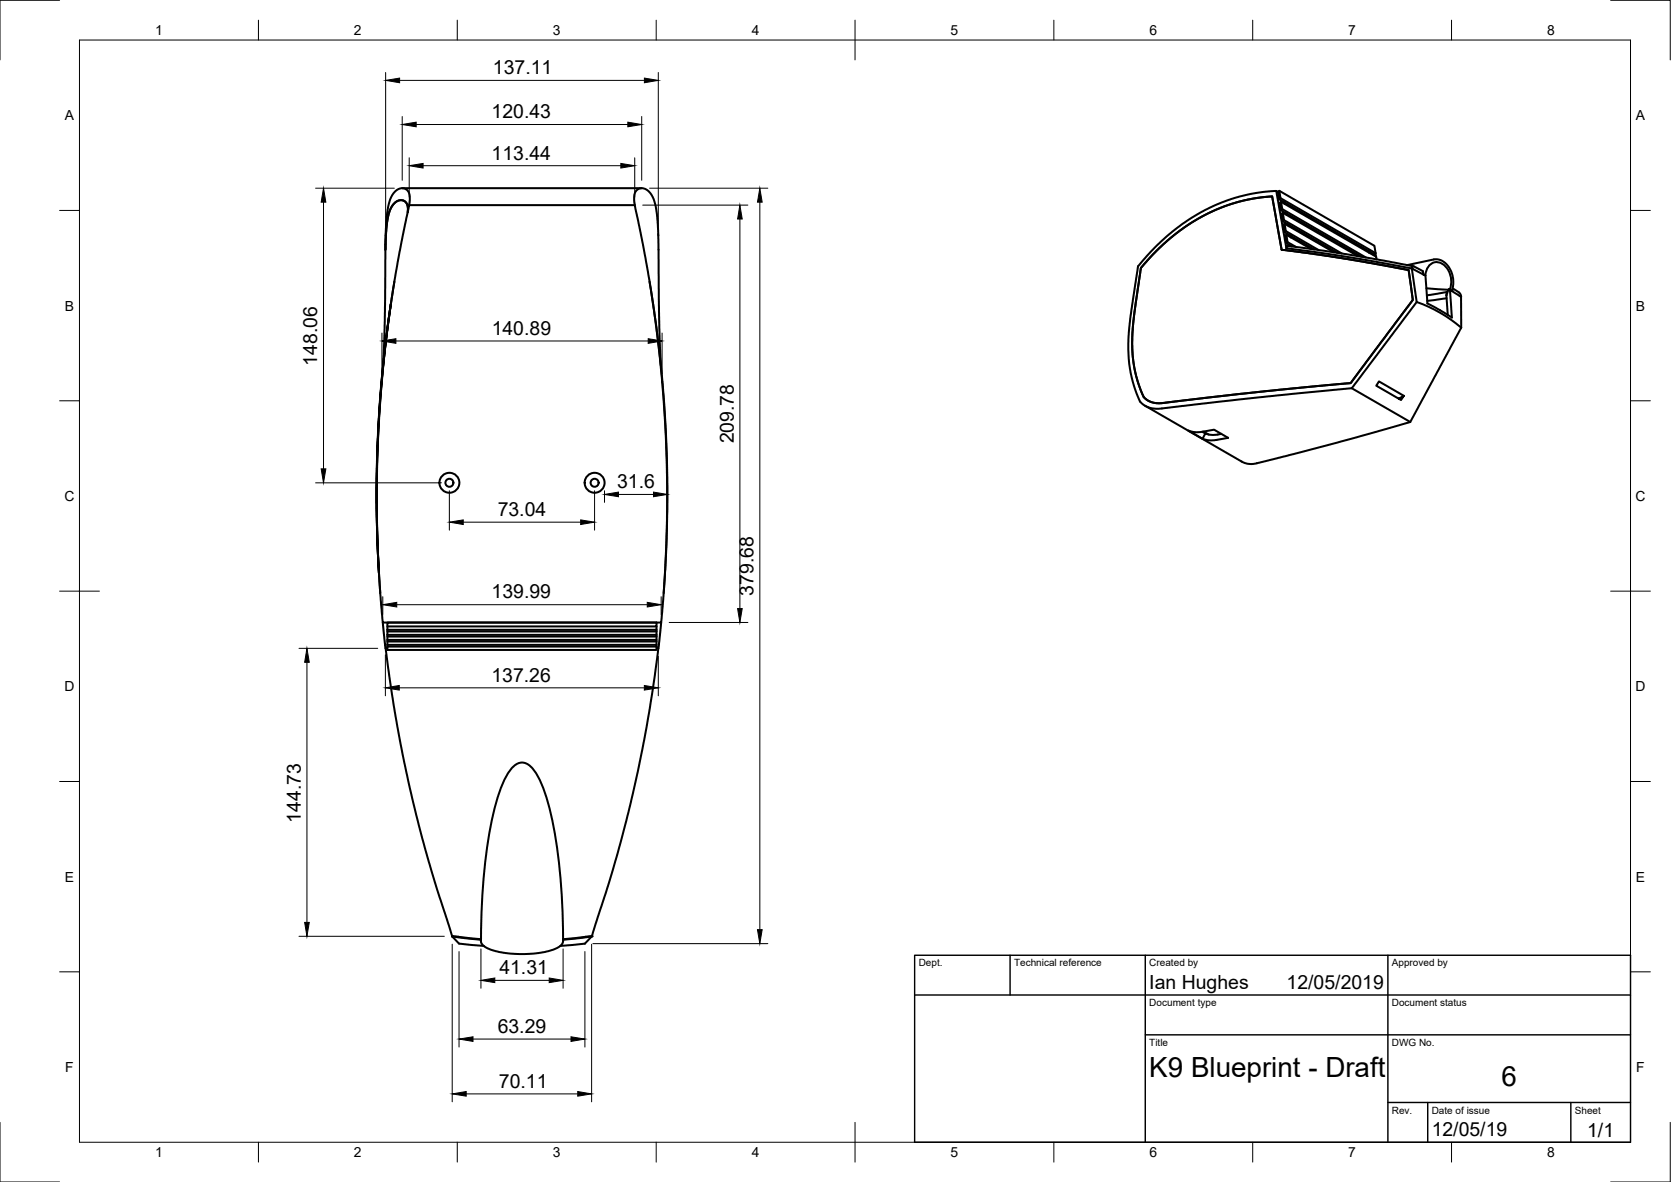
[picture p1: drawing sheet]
<svg xmlns="http://www.w3.org/2000/svg" width="420mm" height="297mm" viewBox="0 0 420 297" stroke-linecap="round" stroke-linejoin="round" font-family="sans-serif">
<!-- layer: Visible -->
<g fill="none" stroke="#000" stroke-width=".51">
<path d="M99.1 51.1l1.3-.8h.8l.5 .2 .7 1.1 .1 1.7-.1-1.9-.5-.7-.6-.3-.7-.1-.7 .2-1 .9-.5 .7-.7 1.9-.4 1.9-.4 6.8 .2-4.3 .5-3.9 .6-2zM101.1 47.3h60.3M102.9 51.5h56.7l2.7 13.3 2.5 15.5 1.6 14.2 .9 12.1 .4 13.6v10.6l-.5 14.2-1 11.4h-70l-1-13.4-.4-13.3 .1-14.5 .5-10.8 1.2-14.5 1.4-11.9 2.1-12.6zM102.9 51.5l.1-2.6-.4-.9-.6-.5-1-.2-.9 .2-.8 .6-.8 1.1-.8 2.2-.4 2.2-.3 4.2-.1 4.9M159.6 51.5l-.2-2.1 .3-1.1 .8-.8 1.2-.2 1.1 .5 1 1.1 .6 1.3 .6 2.5 .5 6.3 .2 19.2 .5 13.6M320.9 48l-2.6 .2-3.9 .6-3.8 .9-3.4 1.2-3 1.3-3 1.6-3.7 2.3-2.2 1.7a41 41 0 0 0-9.2 9.3l-1.9 13.1-.5 7.2a29.6 29.6 0 0 0 3.2 13.8 7.4 7.4 0 0 0 6.7 1.3l24.8-2.8 21.5-2.1 16.3-21.7M320.9 48l2.6 14.3M320.9 48l.4 .2M321.3 48.2l.4-.3 23.9 13.9 .3 1.8-.4 .3-23.9-13.8M321.7 47.9l.3 1.9-.4 .3-.3-1.9M322 49.8l23.9 13.8 .1 .9M322.1 52.8l20.2 11.7"/>
<path d="M322.1 50.7l.3 1.8-.3 .3-.3-1.8 .3-.3 23.9 13.8 .1 .7M322.4 52.5l21.1 12.2M322.5 55.6l13.8 7.9M322.6 53.5l.3 1.8-.4 .3-.3-1.9 .4-.2 18.8 10.9M322.9 55.3l14.5 8.4M323 58.3l7.5 4.4M323 50.9l.1 .4zM323 56.2l.3 1.9-.3 .2-.4-1.8 .4-.3 12.4 7.2M323.3 58.1l8.2 4.7M323.4 59l.3 1.8-.3 .3-.3-1.8 .3-.3 6.2 3.6M323.5 53.6l.1 .4zM324 56.4l.1 .4z"/>
<path d="M324.5 59.2v.4zM96.9 62.7l-.1 18-.5 11.1M98.3 76.5l-2.1 17-1.2 17-.3 15.9 .6 17.5-.5-9.7-.1-8.6 .4-17.2 1.3-17zM98.3 76.5l-1.1 7.9-1.1 10.1-.7 8.6-.5 10.2-.1 17.8 .8 18M99.2 70.7l-.9 5.8M163.3 70.7l2.5 17.6 .8 8.3 .8 11.8 .4 11.9v7.5l-.4 11.9-.5 9.4M322.3 62.8l14.4 2 17.5 3.1 1 7.5-14.6 19.6a1.93 1.93 0 0 1-1.4 1.3l-24.4 2.4-22.9 2.6-2.4-.3a3.9 3.9 0 0 1-2.8-3.2l-1-3.3-.6-2.7-.3-3-.1-3 .5-7 1.7-11.4M322.3 62.8l-2.4-13.4-3.7 .3-4.7 1-3.7 1.2-4.2 1.8-3.7 2.1-4.1 2.8-3.3 2.8-2.5 2.5-3.1 3.5M322.3 62.8l14.4 2 17.5 3.1 1 7.5-14.6 19.6a1.83 1.83 0 0 1-1.9 1.3l-19.9 1.9-26.9 3.1h-1.5l-1.7-.6a4 4 0 0 1-2-2.9l-1.1-3.4-.4-2.3-.4-2.8-.1-3.3 .4-6.3 1.8-12.3M322.3 62.8l-2.4-13.4-2.4 .2-3.7 .6-4.6 1.2-4.4 1.7-3.5 1.8-4.7 3.1-3.1 2.5-3.5 3.3-3.1 3.6M323.4 61.1l1.4 .8M323.7 60.8l2.2 1.3"/>
<path d="M344.1 63.1l.1 .4zM344.1 63.1h.1M353.8 66.6l6.7-1.4a4.7 4.7 0 0 1 4.8 4.3l.1 1.8-.3 1.8M355.3 66.9l-16.8-3-14.9-2.1a.42 .42 0 0 0-.1 .6 .42 .42 0 0 0 .6 .1l12.9 1.8 16.5 2.9a8.2 8.2 0 0 1 4 1.6l.4 .2M355.6 67l-.5-.1-.1 .5 1.2 8.5M355.6 67l2.2 1.1M356.2 75.9a35.4 35.4 0 0 1 11.2 6.4M357.8 68.1l.1 .9M358 69l.4 .2 .5 7 6.2 3.6-.5-7M358.4 69.2a3.1 3.1 0 0 1 3.4-3.3 5.2 5.2 0 0 1 2.7 6.8M358.7 72.4l5.5 .4-.5 1.4M358.8 74.2l4.9-.8v.8"/>
<path d="M363.7 74.2l.3 4.9M363.7 74.9l-4.8 .7M364.2 72.8h.2M364.4 72.8h-.2M364.4 72.8l-.2 .1M364.5 72.8h.1M364.5 72.8h-.1M364.6 72.8l.3 .2M365 73.1h.1M365.1 73.1l2.3 1.5v7.7M365.3 72.5l1.7 1.1 .4 1M339.9 97.6l14.7 8.5"/>
<path d="M353 99.5l-.7 1-6.2-3.6 .6-1.1 6.3 3.7-1.3 .7M367.4 82.3l-12.8 23.8-18.3 5.1-18.1 4.7-3.3 .7-2.2-.3-24.8-14.3M298.8 108.2l3.6 2.1M298.8 108.2l1.7 .4 1.8-.1M302.6 108.5l1.3 .7M303.1 109l-.8-.5 3-.5 3.5 2a15.5 15.5 0 0 1-4.8 .7l-1.6-.4M303.1 109l-.7 1.3M303.1 108.9l2 .4 2-.3M96.2 156.4l.8 6.5M97.4 157.4h67.7v-1h-67.7v1.9M97.4 158.3v1.2M97.4 159.5v1.3"/>
<path d="M165.1 157.4v.9h-67.7M165.1 158.3v.4h-67.7M165.1 158.7v.8h-67.7M165.1 159.5v.5h-67.7M165.1 160v.8h-67.7M166.2 156.4l-.7 6.5M97 162.9l2.5 17.3 1.7 9.1 1.9 9.1 2.2 9 2.5 9 5.9 18.9M97.4 162.7l-.4 .2M97.4 160.8v1.3M97.4 162.1v1.2h67.7v-.8M165.1 162.7l.4 .2M165.1 160.8v.4h-67.7"/>
<path d="M165.1 161.2v.9h-67.7M165.1 162.1v.4h-67.7M165.5 162.9l-1.5 11.5-1.4 8-3.5 17.1-4.1 15.8-6.2 20M129 192.7a2.9 2.9 0 0 1 4.5 0 19.3 19.3 0 0 1 3.9 7.8 134.6 134.6 0 0 1 4.2 36l-.1 .5-.5 .6-2 1.1-3.2 .7-3.8 .4-4.2-.2-3.2-.6-2.4-.9-.9-.6-.4-.7a161.1 161.1 0 0 1 3.1-32.2l1.1-4.1a19.3 19.3 0 0 1 3.9-7.8zM113.7 235.3l7.2 .7M113.7 235.3l7.2 .9M113.7 235.4l1.7 1.7 6.3 .6M148.8 235.4l-1.7 1.7-6.2 .6M148.8 235.3l-7.2 .7M148.8 235.3l-7.2 .9"/>
<circle cx="113" cy="121.3" r="1.01"/>
<circle cx="113" cy="121.3" r="2.51"/>
<circle cx="149.5" cy="121.3" r="1.01"/>
<circle cx="149.5" cy="121.3" r="2.51"/>
</g>
<g fill="#000">
<circle cx="323.5" cy="62.4" r=".25"/>
<circle cx="355" cy="67.4" r=".25"/>
<circle cx="364.4" cy="72.8" r=".25"/>
<circle cx="365.1" cy="73.1" r=".25"/>
<circle cx="113.7" cy="235.3" r=".25"/>
<circle cx="148.8" cy="235.3" r=".25"/>
</g>
<!-- layer: Border -->
<g fill="none" stroke="#000" stroke-width=".25">
<path d="M15 .1h-15v15M20 10.1h390v276.9h-390zM65 5.1v5M115 5.1v5M165 5.1v5M215 5.1v10M265 5.1v5M315 5.1v5M365 5.1v5M405 .1h15v15M15 52.9h5M410 52.9h5"/>
<path d="M15 100.7h5M410 100.7h5M15 148.6h10M405 148.6h10M15 196.4h5M410 196.4h5M15 244.2h5M410 244.2h5M0 282.1v14.9h15M65 287v5M115 287v5M165 287v5"/>
<path d="M215 282.1v9.9M265 287v5M315 287v5M365 287v5M420 282.1v14.9h-15"/>
</g>
<!-- layer: TitleBlock -->
<path d="M230 240.1h180v46.9h-180zM230 250h180M254 240.1v9.9M288 240.1v46.9M349 240.1v46.9M288 260.1h122M349 277.1h61M359 277.1v9.9M395 277.1v9.9" fill="none" stroke="#000" stroke-width=".36"/>
<!-- layer: Dimensions -->
<g fill="none" stroke="#000" stroke-width=".25">
<path d="M97 18.2v39.6M165.5 18.2v39.6M100.5 20.2h61.5M101.1 29.3v16M102.9 39.7v9.9M104.6 31.3h53.3M159.6 39.7v9.9M161.4 29.3v16M79.4 47.3h19.7M81.3 50.8v67M106.4 41.6h49.7M161.6 51.5h26.4"/>
<path d="M163.3 47.3h29.8M186 55v97.9M191.1 50.8v182.8M96 83.7v9.9M99.5 85.7h63.5M166.5 83.7v10.2M79.4 121.3h31.6M113 123.3v9.9M116.5 131.2h29.5M149.5 123.3v9.9M152 123.3v2.9M155.5 124.3h8.8"/>
<path d="M96.2 150v4.4M99.8 152h63M166.2 150v4.4M168.3 156.4h19.7M75.2 162.9h19.8M77.2 166.4v65.4M96.9 164.6v10.2M100.4 172.9h61.6M165.5 164.9v9.9M75.2 235.3h36.5M113.7 237.3v39.6M115.4 239.1v24"/>
<path d="M120.9 238.5v9.9M141.6 238.5v9.9M147.1 239.1v24M148.8 237.3v39.6M149.1 237.1h44M124.4 246.4h13.7M117.2 274.9h28.1M118.9 261.1h24.7"/>
</g>
<g fill="#000" stroke="#000" stroke-width=".25">
<path d="M97 20.2l3.5-.6v1.2zM162 19.6l3.5 .6-3.5 .6zM101.1 31.3l3.5-.6v1.2zM157.9 30.7l3.5 .6-3.5 .6zM81.3 47.3l.6 3.5h-1.1zM102.9 41.6l3.5-.5v1.1zM156.1 41.1l3.5 .5-3.5 .6zM186 51.5l.6 3.5h-1.1zM191.1 47.3l.5 3.5h-1.1zM96 85.7l3.5-.6v1.2zM163 85.1l3.5 .6-3.5 .6zM80.8 117.8h1.1l-.6 3.5z"/>
<path d="M113 131.2l3.5-.6v1.2zM146 130.6l3.5 .6-3.5 .6zM152 124.3l3.5-.6v1.1zM164.3 123.7l3.5 .6-3.5 .5zM96.2 152l3.6-.6v1.1zM162.8 151.4l3.4 .6-3.4 .5zM185.5 152.9h1.1l-.6 3.5zM77.2 162.9l.6 3.5h-1.2zM96.9 172.9l3.5-.6v1.1zM162 172.3l3.5 .6-3.5 .5zM76.6 231.8h1.2l-.6 3.5zM190.5 233.6h1.1l-.5 3.5z"/>
<path d="M120.9 246.4l3.5-.6v1.1zM138.1 245.8l3.5 .6-3.5 .5zM113.7 274.9l3.5-.6v1.2zM115.4 261.1l3.5-.6v1.2zM143.6 260.5l3.5 .6-3.5 .6zM145.3 274.3l3.5 .6-3.5 .6z"/>
</g>
<g font-size="7">
<text x="289" y="270.6">K9 Blueprint - Draft</text>
<text x="377.5" y="272.9">6</text>
</g>
<g font-size="4.9">
<text x="124" y="18.7">137.11</text>
<text x="123.6" y="29.7">120.43</text>
<text x="123.6" y="40.1">113.44</text>
<text x="123.6" y="84.1">140.89</text>
<text x="79.8" y="92" transform="rotate(-90 79.8 92)">148.06</text>
<text x="184.5" y="111.4" transform="rotate(-90 184.5 111.4)">209.78</text>
<text x="155.2" y="122.7">31.6</text>
<text x="125.1" y="129.7">73.04</text>
<text x="189.5" y="149.7" transform="rotate(-90 189.5 149.7)">379.68</text>
<text x="123.6" y="150.4">139.99</text>
<text x="123.6" y="171.3">137.26</text>
<text x="75.6" y="206.7" transform="rotate(-90 75.6 206.7)">144.73</text>
<text x="125.6" y="244.8">41.31</text>
<text x="289" y="248.5">Ian Hughes</text>
<text x="323.5" y="248.5">12/05/2019</text>
<text x="125.1" y="259.6">63.29</text>
<text x="125.5" y="273.3">70.11</text>
<text x="360" y="285.5">12/05/19</text>
<text x="399.1" y="285.7">1/1</text>
</g>
<g font-size="3.5">
<text x="39" y="8.8">1</text>
<text x="89" y="8.8">2</text>
<text x="139" y="8.8">3</text>
<text x="189" y="8.8">4</text>
<text x="239" y="8.8">5</text>
<text x="289" y="8.8">6</text>
<text x="339" y="8.8">7</text>
<text x="389" y="8.8">8</text>
<text x="16.3" y="30.2">A</text>
<text x="411.3" y="30.2">A</text>
<text x="16.3" y="78">B</text>
<text x="411.3" y="78">B</text>
<text x="16.2" y="125.9">C</text>
<text x="411.2" y="125.9">C</text>
<text x="16.2" y="173.7">D</text>
<text x="411.2" y="173.7">D</text>
<text x="16.3" y="221.6">E</text>
<text x="411.3" y="221.6">E</text>
<text x="16.4" y="269.4">F</text>
<text x="411.4" y="269.4">F</text>
<text x="39" y="290.8">1</text>
<text x="89" y="290.8">2</text>
<text x="139" y="290.8">3</text>
<text x="189" y="290.8">4</text>
<text x="239" y="290.8">5</text>
<text x="289" y="290.8">6</text>
<text x="339" y="290.8">7</text>
<text x="389" y="290.8">8</text>
</g>
<g font-size="2.5">
<text x="231" y="242.9">Dept.</text>
<text x="255" y="242.9">Technical reference</text>
<text x="289" y="242.9">Created by</text>
<text x="350" y="242.9">Approved by</text>
<text x="289" y="252.8">Document type</text>
<text x="350" y="252.8">Document status</text>
<text x="289" y="262.9">Title</text>
<text x="350" y="262.9">DWG No.</text>
<text x="350" y="279.9">Rev.</text>
<text x="360" y="279.9">Date of issue</text>
<text x="396" y="279.9">Sheet</text>
</g>
</svg>
